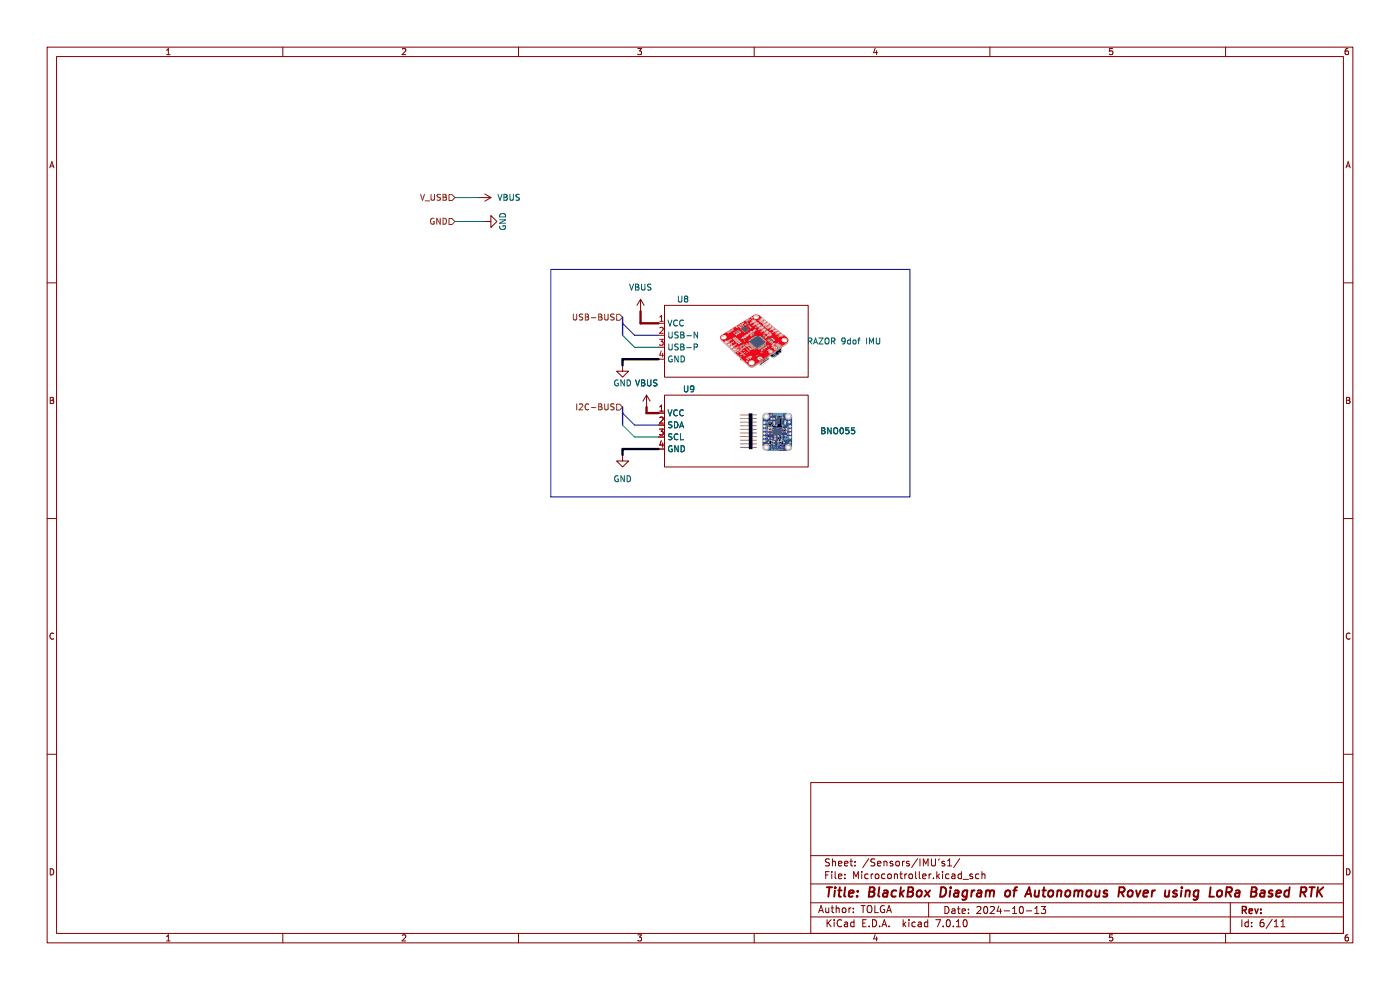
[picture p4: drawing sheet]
(kicad_sch (version 20230121) (generator eeschema)

 (paper "A4")

 (title_block
  (title "BlackBox Diagram of Autonomous Rover using LoRa Based RTK ")
  (date "2024-10-13")
  (comment 9 "TOLGA"))

 (lib_symbols
  (symbol "Sparkfun_IMU_Razor_1" (in_bom yes) (on_board yes)
   (property "Reference" "U2" (at 3.81 2.54 0) (effects (font (size 1.27 1.27)) (justify left)))
   (property "Value" "BNO055" (at 0 0 0) (effects (font (size 1.27 1.27))))
   (property "Footprint" "" (at 0 0 0) (effects (font (size 1.27 1.27)) hide))
   (property "Datasheet" "https://cdn-shop.adafruit.com/datasheets/BST_BNO055_DS000_12.pdf" (at 0 0 0) (effects (font (size 1.27 1.27)) hide))
   (property "Website" "https://www.direnc.net/9-dof-absolute-orientation-imu-fusion-breakout-bno055-adafruit" (at 0 0 0) (effects (font (size 1.27 1.27)) hide))
   (symbol "Sparkfun_IMU_Razor_1_0_1"
    (rectangle (start 0 0) (end 30.48 -15.24) (stroke (width 0) (type default)) (fill (type none))))
   (symbol "Sparkfun_IMU_Razor_1_1_1"
    (pin power_in line (at -1.27 -3.81 0) (length 1.27) (name "VCC" (effects (font (size 1.27 1.27)))) (number "1" (effects (font (size 1.27 1.27)))))
    (pin bidirectional line (at -1.27 -6.35 0) (length 1.27) (name "SDA" (effects (font (size 1.27 1.27)))) (number "2" (effects (font (size 1.27 1.27)))))
    (pin bidirectional line (at -1.27 -8.89 0) (length 1.27) (name "SCL" (effects (font (size 1.27 1.27)))) (number "3" (effects (font (size 1.27 1.27)))))
    (pin passive line (at -1.27 -11.43 0) (length 1.27) (name "GND" (effects (font (size 1.27 1.27)))) (number "4" (effects (font (size 1.27 1.27)))))))
  (symbol "bitirme:Sparkfun_IMU_Razor" (in_bom yes) (on_board yes)
   (property "Reference" "U1" (at 3.81 2.54 0) (effects (font (size 1.27 1.27)) (justify left)))
   (property "Value" "~" (at 0 0 0) (effects (font (size 1.27 1.27))))
   (property "Footprint" "" (at 0 0 0) (effects (font (size 1.27 1.27)) hide))
   (property "Datasheet" "https://cdn.sparkfun.com/assets/learn_tutorials/5/5/0/MPU9250REV1.0.pdf" (at 0 0 0) (effects (font (size 1.27 1.27)) hide))
   (property "Website" "https://www.sparkfun.com/products/retired/14001" (at 0 0 0) (effects (font (size 1.27 1.27)) hide))
   (symbol "Sparkfun_IMU_Razor_0_1"
    (rectangle (start 0 0) (end 30.48 -15.24) (stroke (width 0) (type default)) (fill (type none))))
   (symbol "Sparkfun_IMU_Razor_1_1"
    (pin power_in line (at -1.27 -3.81 0) (length 1.27) (name "VCC" (effects (font (size 1.27 1.27)))) (number "1" (effects (font (size 1.27 1.27)))))
    (pin bidirectional line (at -1.27 -6.35 0) (length 1.27) (name "USB-N" (effects (font (size 1.27 1.27)))) (number "2" (effects (font (size 1.27 1.27)))))
    (pin bidirectional line (at -1.27 -8.89 0) (length 1.27) (name "USB-P" (effects (font (size 1.27 1.27)))) (number "3" (effects (font (size 1.27 1.27)))))
    (pin passive line (at -1.27 -11.43 0) (length 1.27) (name "GND" (effects (font (size 1.27 1.27)))) (number "4" (effects (font (size 1.27 1.27)))))))
  (symbol "power:GND" (power) (pin_names (offset 0)) (in_bom yes) (on_board yes)
   (property "Reference" "#PWR" (at 0 -6.35 0) (effects (font (size 1.27 1.27)) hide))
   (property "Value" "GND" (at 0 -3.81 0) (effects (font (size 1.27 1.27))))
   (property "Footprint" "" (at 0 0 0) (effects (font (size 1.27 1.27)) hide))
   (property "Datasheet" "" (at 0 0 0) (effects (font (size 1.27 1.27)) hide))
   (symbol "GND_0_1"
    (polyline (pts (xy 0 0) (xy 0 -1.27) (xy 1.27 -1.27) (xy 0 -2.54) (xy -1.27 -1.27) (xy 0 -1.27)) (stroke (width 0) (type default)) (fill (type none))))
   (symbol "GND_1_1"
    (pin power_in line (at 0 0 270) (length 0) hide (name "GND" (effects (font (size 1.27 1.27)))) (number "1" (effects (font (size 1.27 1.27)))))))
  (symbol "power:VBUS" (power) (pin_names (offset 0)) (in_bom yes) (on_board yes)
   (property "Reference" "#PWR" (at 0 -3.81 0) (effects (font (size 1.27 1.27)) hide))
   (property "Value" "VBUS" (at 0 3.81 0) (effects (font (size 1.27 1.27))))
   (property "Footprint" "" (at 0 0 0) (effects (font (size 1.27 1.27)) hide))
   (property "Datasheet" "" (at 0 0 0) (effects (font (size 1.27 1.27)) hide))
   (symbol "VBUS_0_1"
    (polyline (pts (xy -0.762 1.27) (xy 0 2.54)) (stroke (width 0) (type default)) (fill (type none)))
    (polyline (pts (xy 0 0) (xy 0 2.54)) (stroke (width 0) (type default)) (fill (type none)))
    (polyline (pts (xy 0 2.54) (xy 0.762 1.27)) (stroke (width 0) (type default)) (fill (type none))))
   (symbol "VBUS_1_1"
    (pin power_in line (at 0 0 90) (length 0) hide (name "VBUS" (effects (font (size 1.27 1.27)))) (number "1" (effects (font (size 1.27 1.27))))))))


 (bus_entry (at 132.08 87.63) (size 2.54 2.54) (stroke (width 0) (type default) (color 0 0 194 1)))
 (bus_entry (at 132.08 71.12) (size 2.54 2.54) (stroke (width 0) (type default) (color 0 194 0 1)))
 (bus_entry (at 132.08 90.17) (size 2.54 2.54) (stroke (width 0) (type default) (color 0 194 0 1)))
 (bus_entry (at 132.08 68.58) (size 2.54 2.54) (stroke (width 0) (type default) (color 0 0 194 1)))

 (wire (pts (xy 134.62 92.71) (xy 139.7 92.71)) (stroke (width 0) (type default)))
 (wire (pts (xy 137.16 86.36) (xy 137.16 87.63)) (stroke (width 0.5) (type default) (color 132 0 0 1)))
 (wire (pts (xy 132.08 76.2) (xy 139.7 76.2)) (stroke (width 0.5) (type default) (color 0 0 0 1)))
 (wire (pts (xy 132.08 76.2) (xy 132.08 77.47)) (stroke (width 0.5) (type default) (color 0 0 0 1)))
 (bus (pts (xy 132.08 68.58) (xy 132.08 71.12)) (stroke (width 0) (type default)))

 (wire (pts (xy 137.16 87.63) (xy 139.7 87.63)) (stroke (width 0.5) (type default) (color 132 0 0 1)))
 (bus (pts (xy 132.08 67.31) (xy 132.08 68.58)) (stroke (width 0) (type default)))

 (wire (pts (xy 134.62 73.66) (xy 139.7 73.66)) (stroke (width 0) (type default)))
 (wire (pts (xy 132.08 96.52) (xy 132.08 95.25)) (stroke (width 0.5) (type default) (color 0 0 0 1)))
 (wire (pts (xy 134.62 90.17) (xy 139.7 90.17)) (stroke (width 0) (type default) (color 0 0 194 1)))
 (wire (pts (xy 96.52 46.99) (xy 102.87 46.99)) (stroke (width 0) (type default)))
 (bus (pts (xy 132.08 86.36) (xy 132.08 87.63)) (stroke (width 0) (type default)))

 (wire (pts (xy 135.89 68.58) (xy 139.7 68.58)) (stroke (width 0.5) (type default) (color 132 0 0 1)))
 (bus (pts (xy 132.08 87.63) (xy 132.08 90.17)) (stroke (width 0) (type default)))

 (wire (pts (xy 134.62 71.12) (xy 139.7 71.12)) (stroke (width 0) (type default) (color 0 0 194 1)))
 (wire (pts (xy 132.08 95.25) (xy 139.7 95.25)) (stroke (width 0.5) (type default) (color 0 0 0 1)))
 (wire (pts (xy 135.89 66.04) (xy 135.89 68.58)) (stroke (width 0.5) (type default) (color 132 0 0 1)))
 (wire (pts (xy 96.52 41.91) (xy 101.6 41.91)) (stroke (width 0) (type default)))

 (rectangle (start 116.84 57.15) (end 193.04 105.41) (stroke (width 0) (type default)) (fill (type none)))

 (image (at 162.56 91.44) (scale 0.458337)
  (data))
 (image (at 160.02 72.39) (scale 0.300098)
  (data))

 (hierarchical_label "V_USB" (shape input) (at 96.52 41.91 180) (fields_autoplaced) (effects (font (size 1.27 1.27)) (justify right)))
 (hierarchical_label "USB-BUS" (shape input) (at 132.08 67.31 180) (fields_autoplaced) (effects (font (size 1.27 1.27)) (justify right)))
 (hierarchical_label "GND" (shape input) (at 96.52 46.99 180) (fields_autoplaced) (effects (font (size 1.27 1.27)) (justify right)))
 (hierarchical_label "I2C-BUS" (shape input) (at 132.08 86.36 180) (fields_autoplaced) (effects (font (size 1.27 1.27)) (justify right)))

 (symbol (lib_id "power:GND") (at 132.08 96.52 0) (unit 1) (in_bom yes) (on_board yes) (dnp no) (fields_autoplaced)
  (property "Reference" "#PWR016" (at 132.08 102.87 0) (effects (font (size 1.27 1.27)) hide))
  (property "Value" "GND" (at 132.08 101.6 0) (effects (font (size 1.27 1.27))))
  (property "Footprint" "" (at 132.08 96.52 0) (effects (font (size 1.27 1.27)) hide))
  (property "Datasheet" "" (at 132.08 96.52 0) (effects (font (size 1.27 1.27)) hide)) (pin "1"))

 (symbol (lib_id "power:VBUS") (at 101.6 41.91 270) (unit 1) (in_bom yes) (on_board yes) (dnp no) (fields_autoplaced)
  (property "Reference" "#PWR020" (at 97.79 41.91 0) (effects (font (size 1.27 1.27)) hide))
  (property "Value" "VBUS" (at 105.41 41.91 90) (effects (font (size 1.27 1.27)) (justify left)))
  (property "Footprint" "" (at 101.6 41.91 0) (effects (font (size 1.27 1.27)) hide))
  (property "Datasheet" "" (at 101.6 41.91 0) (effects (font (size 1.27 1.27)) hide)) (pin "1"))

 (symbol (lib_id "power:VBUS") (at 137.16 86.36 0) (unit 1) (in_bom yes) (on_board yes) (dnp no) (fields_autoplaced)
  (property "Reference" "#PWR018" (at 137.16 90.17 0) (effects (font (size 1.27 1.27)) hide))
  (property "Value" "VBUS" (at 137.16 81.28 0) (effects (font (size 1.27 1.27))))
  (property "Footprint" "" (at 137.16 86.36 0) (effects (font (size 1.27 1.27)) hide))
  (property "Datasheet" "" (at 137.16 86.36 0) (effects (font (size 1.27 1.27)) hide)) (pin "1"))

 (symbol (lib_id "power:GND") (at 132.08 77.47 0) (unit 1) (in_bom yes) (on_board yes) (dnp no)
  (property "Reference" "#PWR015" (at 132.08 83.82 0) (effects (font (size 1.27 1.27)) hide))
  (property "Value" "GND" (at 132.08 81.28 0) (effects (font (size 1.27 1.27))))
  (property "Footprint" "" (at 132.08 77.47 0) (effects (font (size 1.27 1.27)) hide))
  (property "Datasheet" "" (at 132.08 77.47 0) (effects (font (size 1.27 1.27)) hide)) (pin "1"))

 (symbol (lib_name "Sparkfun_IMU_Razor_1") (lib_id "bitirme:Sparkfun_IMU_Razor") (at 140.97 83.82 0) (unit 1) (in_bom yes) (on_board yes) (dnp no)
  (property "Reference" "U9" (at 144.78 82.55 0) (effects (font (size 1.27 1.27)) (justify left)))
  (property "Value" "BNO055" (at 177.8 91.44 0) (effects (font (size 1.27 1.27))))
  (property "Footprint" "" (at 140.97 83.82 0) (effects (font (size 1.27 1.27)) hide))
  (property "Datasheet" "https://cdn-shop.adafruit.com/datasheets/BST_BNO055_DS000_12.pdf" (at 140.97 83.82 0) (effects (font (size 1.27 1.27)) hide))
  (property "Website" "https://www.direnc.net/9-dof-absolute-orientation-imu-fusion-breakout-bno055-adafruit" (at 140.97 83.82 0) (effects (font (size 1.27 1.27)) hide)) (pin "4") (pin "1") (pin "2") (pin "3"))

 (symbol (lib_id "power:GND") (at 102.87 46.99 90) (unit 1) (in_bom yes) (on_board yes) (dnp no)
  (property "Reference" "#PWR022" (at 109.22 46.99 0) (effects (font (size 1.27 1.27)) hide))
  (property "Value" "GND" (at 106.68 46.99 0) (effects (font (size 1.27 1.27))))
  (property "Footprint" "" (at 102.87 46.99 0) (effects (font (size 1.27 1.27)) hide))
  (property "Datasheet" "" (at 102.87 46.99 0) (effects (font (size 1.27 1.27)) hide)) (pin "1"))

 (symbol (lib_id "bitirme:Sparkfun_IMU_Razor") (at 140.97 64.77 0) (unit 1) (in_bom yes) (on_board yes) (dnp no)
  (property "Reference" "U8" (at 143.51 63.5 0) (effects (font (size 1.27 1.27)) (justify left)))
  (property "Value" "RAZOR 9dof IMU" (at 179.07 72.39 0) (effects (font (size 1.27 1.27))))
  (property "Footprint" "" (at 140.97 64.77 0) (effects (font (size 1.27 1.27)) hide))
  (property "Datasheet" "https://cdn.sparkfun.com/assets/learn_tutorials/5/5/0/MPU9250REV1.0.pdf" (at 140.97 64.77 0) (effects (font (size 1.27 1.27)) hide))
  (property "Website" "https://www.sparkfun.com/products/retired/14001" (at 140.97 64.77 0) (effects (font (size 1.27 1.27)) hide)) (pin "4") (pin "1") (pin "2") (pin "3"))

 (symbol (lib_id "power:VBUS") (at 135.89 66.04 0) (unit 1) (in_bom yes) (on_board yes) (dnp no) (fields_autoplaced)
  (property "Reference" "#PWR017" (at 135.89 69.85 0) (effects (font (size 1.27 1.27)) hide))
  (property "Value" "VBUS" (at 135.89 60.96 0) (effects (font (size 1.27 1.27))))
  (property "Footprint" "" (at 135.89 66.04 0) (effects (font (size 1.27 1.27)) hide))
  (property "Datasheet" "" (at 135.89 66.04 0) (effects (font (size 1.27 1.27)) hide)) (pin "1")))
